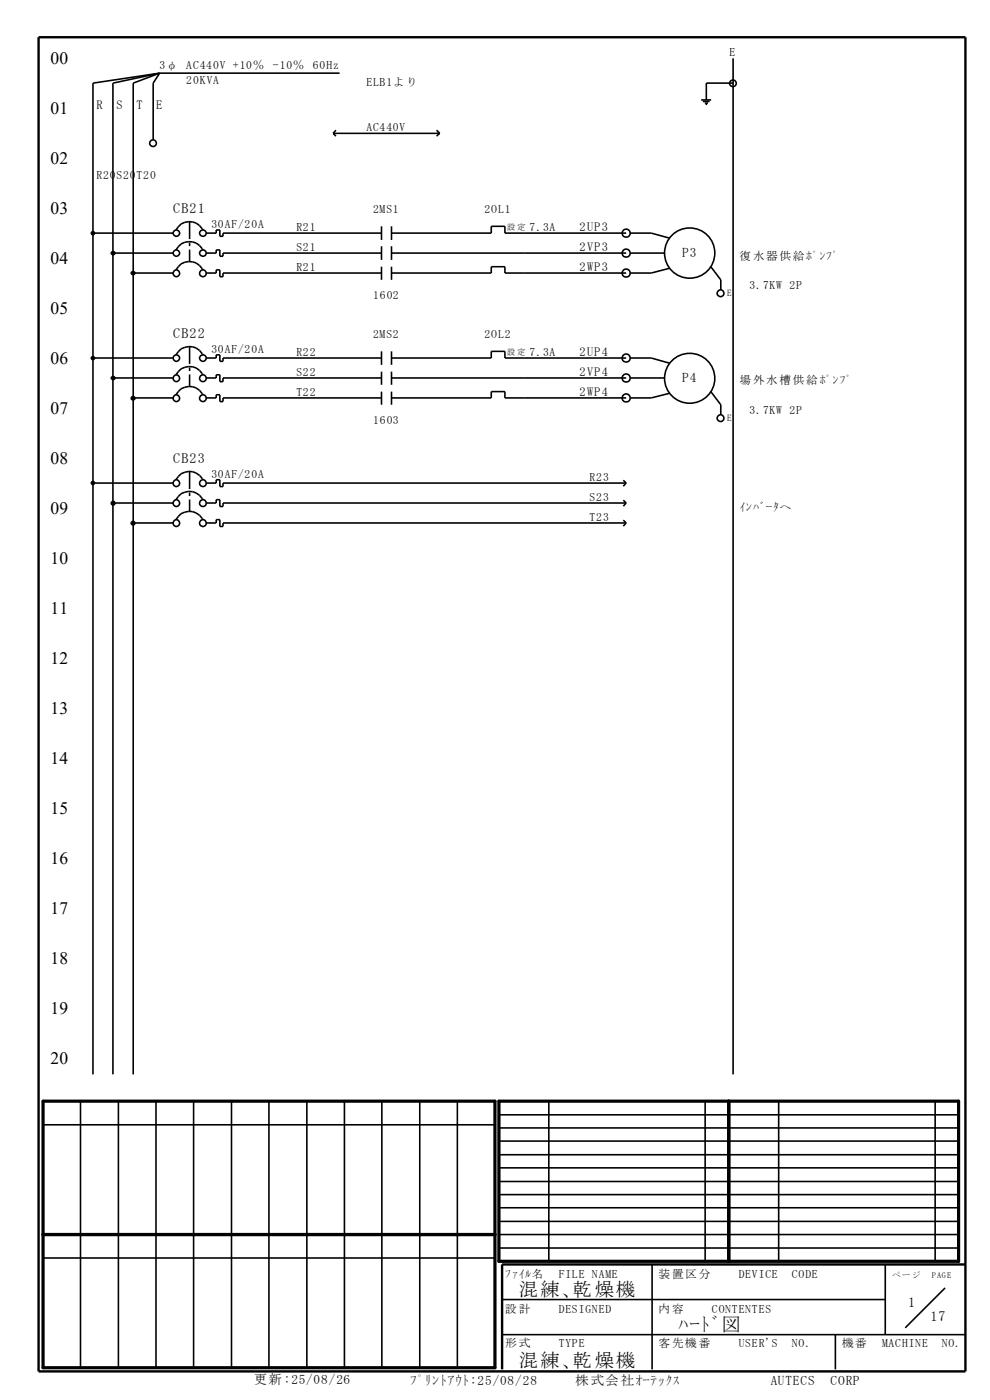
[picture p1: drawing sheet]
<svg xmlns="http://www.w3.org/2000/svg" width="210mm" height="297mm" viewBox="0 0 210 297" stroke-linecap="round" stroke-linejoin="round" font-family="sans-serif">
<path d="M9.1 233.6h95.9v56.6h-95.9zM105.8 233.6h97.5v34h-97.5zM154.6 233.6v34M9.1 261.9h95.9" fill="none" stroke="#000" stroke-width=".68"/>
<g fill="none" stroke="#000" stroke-width=".34">
<path d="M33.9 15.5l-1.4 2.1v12.1M33.9 15.5l-5.6 2.1v210.3M33.9 15.5l-9.9 2.1v210.3M33.9 15.5l-14.2 2.1v210.3M33.9 15.5h38.1M155.5 17.6h-5.7v3.6M155.5 12.4v215.5M70.7 28.3h22.6M70.7 28.3l.6 .6M71.3 27.6l-.6 .7M92.6 27.6l.7 .7M93.3 28.3l-.7 .6"/>
<path d="M148.7 21.2h2.1M149.1 21.5h1.4M149.5 21.9h.7M149.8 21.9v.4M19.7 49.5h17M24 53.7h12.7M28.3 57.9h8.4M37.3 48.8a3.2 3.2 0 0 1 2.9-1.8 3.2 3.2 0 0 1 2.9 1.8M37.3 53a3.2 3.2 0 0 1 2.9-1.7 3.2 3.2 0 0 1 2.9 1.7M37.3 57.3a3.2 3.2 0 0 1 2.9-1.8 3.2 3.2 0 0 1 2.9 1.8M43.7 49.5h2.2v-.7h.7v1.3h.7v-.6h33.6M43.7 53.7h2.2v-.7h.7v1.4h.7v-.7h33.6"/>
<path d="M43.7 57.9h2.2v-.6h.7v1.4h.7v-.8h33.6M80.9 48v2.9M80.9 52.2v2.9M80.9 56.6v2.8M83 49.5h21.2v-1.5h2.9v1.5h25.7M83 53.7h49.8M83 57.9h21.2v-1.3h2.9v1.3h25.7M83 48v2.9M83 52.2v2.9M83 56.6v2.8M133.7 49.5h4.4l4 1M133.8 53.7h7.2"/>
<path d="M142.1 56.9l-4 1h-4.3M150.8 56.6l2.1 2.8v2.1M19.7 75.9h17M37.3 75.3a3.2 3.2 0 0 1 2.9-1.8 3.2 3.2 0 0 1 2.9 1.8M37.3 79.5a3.2 3.2 0 0 1 2.9-1.8 3.2 3.2 0 0 1 2.9 1.8M43.7 75.9h2.2v-.6h.7v1.4h.7v-.8h33.6M80.9 74.5v2.9M80.9 78.8v2.8M83 74.5v2.9M83 78.8v2.8M83 75.9h21.2v-1.4h2.9v1.4h25.7M133.7 75.9h4.4l4 1.2"/>
<path d="M24 80.2h12.7M28.3 84.4h8.4M37.3 83.7a3.2 3.2 0 0 1 2.9-1.7 3.2 3.2 0 0 1 2.9 1.7M43.7 80.2h2.2v-.7h.7v1.5h.7v-.8h33.6M43.7 84.4h2.2v-.7h.7v1.5h.7v-.8h33.6M80.9 83.1v2.8M83 83.1v2.8M83 84.4h21.2v-1.3h2.9v1.3h25.7M83 80.2h49.8M133.8 80.2h7.2M142.1 83.4l-4 1h-4.3M150.8 83.1l2.1 2.8v2.1"/>
<path d="M19.7 102.5h17M24 106.7h12.7M28.3 110.9h8.4M37.3 101.8a3.2 3.2 0 0 1 2.9-1.8 3.2 3.2 0 0 1 2.9 1.8M37.3 106a3.2 3.2 0 0 1 2.9-1.8 3.2 3.2 0 0 1 2.9 1.8M37.3 110.2a3.2 3.2 0 0 1 2.9-1.7 3.2 3.2 0 0 1 2.9 1.7M43.7 102.5h2.2v-.7h.7v1.4h.7v-.7h85.5M43.7 106.7h2.2v-.7h.7v1.5h.7v-.8h85.5M43.7 110.9h2.2v-.7h.7v1.5h.7v-.8h85.5M132.2 101.9l.6 .6M132.2 106.1l.6 .6M132.2 110.3l.6 .6"/>
<path d="M132.8 102.5l-.6 .6M132.8 106.7l-.6 .7M132.8 110.9l-.6 .7M9.1 238.6h95.9M17.1 233.6v56.6M25.1 233.6v56.6M33.1 233.6v56.6M41.1 233.6v56.6M49.1 233.6v56.6M57 233.6v56.6M65.1 233.6v56.6M73.1 233.6v56.6"/>
<path d="M81 233.6v56.6M89 233.6v56.6M97 233.6v56.6M105.8 239.3h97.5M105.8 236.5h97.5M116.4 233.6v34M149.6 233.6v34M165.2 233.6v34M198.4 233.6v34M105.8 259.1h97.5M105.8 256.2h97.5M105.8 253.4h97.5"/>
<path d="M105.8 250.6h97.5M105.8 247.8h97.5M105.8 245h97.5M105.8 242.1h97.5M9.1 266.9h95.9M105.8 264.8h97.5M105.8 261.9h97.5M106.5 275.7h81.3M138.3 268.2v22.3M187.8 268.2v14.9M200.5 273.2l-8.5 8.5M106.5 283.1h98.3"/>
<path d="M177.2 283.1v7.4"/>
<circle cx="155.5" cy="17.7" r=".7"/>
<circle cx="32.5" cy="30.4" r=".7"/>
<circle cx="37.4" cy="58" r=".7"/>
<circle cx="37.4" cy="49.5" r=".67"/>
<circle cx="37.4" cy="53.7" r=".67"/>
<circle cx="43" cy="58" r=".71"/>
<circle cx="43.1" cy="49.5" r=".69"/>
<circle cx="43.1" cy="53.7" r=".69"/>
<circle cx="132.8" cy="57.9" r=".85"/>
<circle cx="132.8" cy="49.5" r=".85"/>
<circle cx="132.8" cy="53.7" r=".85"/>
<circle cx="146.3" cy="53.7" r="5.3"/>
<circle cx="37.4" cy="76" r=".68"/>
<circle cx="43.1" cy="76" r=".69"/>
<circle cx="132.8" cy="76" r=".85"/>
<circle cx="152.9" cy="62.2" r=".71"/>
<circle cx="37.4" cy="84.5" r=".7"/>
<circle cx="37.4" cy="80.2" r=".7"/>
<circle cx="43" cy="84.5" r=".71"/>
<circle cx="43" cy="80.2" r=".71"/>
<circle cx="132.8" cy="80.2" r=".85"/>
<circle cx="132.8" cy="84.4" r=".85"/>
<circle cx="146.3" cy="80.3" r="5.3"/>
<circle cx="152.9" cy="88.7" r=".71"/>
<circle cx="37.4" cy="102.5" r=".7"/>
<circle cx="37.4" cy="111" r=".7"/>
<circle cx="37.4" cy="106.7" r=".7"/>
<circle cx="43" cy="106.7" r=".71"/>
<circle cx="43" cy="102.5" r=".71"/>
<circle cx="43" cy="111" r=".71"/>
</g>
<path d="M8.2 7.9h196.6v283h-196.6zM204.8 268.2h-98.3v22.3" fill="none" stroke="#000" stroke-width=".51"/>
<path d="M40.2 46.9v8.5M40.2 73.4v8.5M40.2 99.9v8.5" fill="none" stroke="#000" stroke-width=".34" stroke-dasharray="3.8 .7 .7 .7" stroke-linecap="butt"/>
<g fill="#000" stroke="#000" stroke-width=".34">
<circle cx="19.7" cy="49.5" r=".33"/>
<circle cx="24" cy="53.7" r=".36"/>
<circle cx="28.3" cy="57.9" r=".36"/>
<circle cx="19.7" cy="76" r=".33"/>
<circle cx="24" cy="80.2" r=".36"/>
<circle cx="28.2" cy="84.5" r=".38"/>
<circle cx="19.7" cy="102.5" r=".33"/>
<circle cx="24" cy="106.7" r=".38"/>
<circle cx="28.2" cy="111" r=".38"/>
</g>
<g font-size="4.1">
<text x="110.1" y="274.8">混練､乾燥機</text>
<text x="143.9" y="282.3">ﾊｰﾄﾞ図</text>
<text x="110.1" y="290.1">混練､乾燥機</text>
</g>
<g font-size="3.7">
<text x="10.7" y="13.6">00</text>
<text x="10.7" y="24.2">01</text>
<text x="10.7" y="34.8">02</text>
<text x="10.7" y="45.4">03</text>
<text x="10.7" y="56.1">04</text>
<text x="10.7" y="66.6">05</text>
<text x="10.7" y="77.2">06</text>
<text x="10.7" y="87.8">07</text>
<text x="10.7" y="98.5">08</text>
<text x="10.7" y="109.1">09</text>
<text x="10.7" y="119.7">10</text>
<text x="10.7" y="130.2">11</text>
<text x="10.7" y="140.9">12</text>
<text x="10.7" y="151.5">13</text>
<text x="10.7" y="162.1">14</text>
<text x="10.7" y="172.6">15</text>
<text x="10.7" y="183.3">16</text>
<text x="10.7" y="193.9">17</text>
<text x="10.7" y="204.5">18</text>
<text x="10.7" y="215.1">19</text>
<text x="10.7" y="225.7">20</text>
</g>
<g font-size="3">
<text x="36.7" y="45.2">CB21</text>
<text x="36.7" y="71.6">CB22</text>
<text x="36.7" y="98.1">CB23</text>
<text x="192.6" y="277.3">1</text>
<text x="197.3" y="280.2">17</text>
</g>
<g font-size="2.8">
<text x="144.7" y="54.5">P3</text>
<text x="144.7" y="81">P4</text>
<text x="53.8" y="293.6">更新:25/08/26</text>
<text x="87" y="293.8">ﾌﾟﾘﾝﾄｱｳﾄ:25/08/28</text>
<text x="122.1" y="293.7">株式会社ｵｰﾃｯｸｽ</text>
<text x="163.5" y="293.7">AUTECS</text>
<text x="176.2" y="293.7">CORP</text>
</g>
<g font-size="2.6">
<text x="20.5" y="23.2">R</text>
<text x="24.7" y="23.2">S</text>
<text x="28.9" y="23.2">T</text>
<text x="33.2" y="23.2">E</text>
<text x="122.9" y="49">2UP3</text>
<text x="122.9" y="53.3">2VP3</text>
<text x="122.9" y="57.5">2WP3</text>
<text x="122.9" y="75.5">2UP4</text>
<text x="122.9" y="79.8">2VP4</text>
<text x="122.9" y="84">2WP4</text>
</g>
<g font-size="2.5">
<text x="154.8" y="11.8">E</text>
<text x="33.9" y="14.7">3φ</text>
<text x="39.5" y="14.7">AC440V +10％</text>
<text x="39.5" y="17.8">20KVA</text>
<text x="57.9" y="14.7">-10％</text>
<text x="66.4" y="14.7">60Hz</text>
<text x="77.7" y="18.3">ELB1より</text>
<text x="77.7" y="27.7">AC440V</text>
<text x="20.5" y="38">R20</text>
<text x="24.7" y="38">S20</text>
<text x="28.9" y="38">T20</text>
<text x="79.1" y="45.2">2MS1</text>
<text x="102.8" y="45.2">2OL1</text>
<text x="44.9" y="48.4">30AF/20A</text>
<text x="62.9" y="49">R21</text>
<text x="62.9" y="53.3">S21</text>
<text x="112.3" y="49">7.3A</text>
<text x="62.9" y="57.5">R21</text>
<text x="156.9" y="55.1">復水器供給ﾎﾟﾝﾌﾟ</text>
<text x="79.1" y="63.4">1602</text>
<text x="159" y="61.4">3.7KW 2P</text>
<text x="79.1" y="71.6">2MS2</text>
<text x="102.8" y="71.6">2OL2</text>
<text x="44.9" y="74.9">30AF/20A</text>
<text x="62.9" y="75.5">R22</text>
<text x="112.3" y="75.5">7.3A</text>
<text x="62.9" y="79.8">S22</text>
<text x="62.9" y="84">T22</text>
<text x="156.9" y="81.6">場外水槽供給 ﾎﾟﾝﾌﾟ</text>
<text x="79.1" y="89.9">1603</text>
<text x="159" y="87.9">3.7KW 2P</text>
<text x="44.9" y="101.3">30AF/20A</text>
<text x="125" y="102.1">R23</text>
<text x="125" y="106.3">S23</text>
<text x="125" y="110.6">T23</text>
<text x="156.9" y="108.5">ｲﾝﾊﾞｰﾀへ</text>
<text x="107.2" y="271">ﾌｧｲﾙ名</text>
<text x="118.5" y="271">FILE NAME</text>
<text x="139.7" y="271">装置区 分</text>
<text x="156.7" y="271">DEVICE</text>
<text x="168" y="271">CODE</text>
<text x="107.2" y="278.5">設 計</text>
<text x="118.5" y="278.5">DESIGNED</text>
<text x="139.7" y="278.5">内容</text>
<text x="151" y="278.5">CONTENTES</text>
<text x="107.2" y="285.9">形 式</text>
<text x="118.5" y="285.9">TYPE</text>
<text x="139.7" y="285.9">客先機 番</text>
<text x="156.7" y="285.9">USER'S</text>
<text x="168" y="285.9">NO.</text>
<text x="178.6" y="285.9">機番</text>
<text x="187.1" y="285.9">MACHINE</text>
<text x="199.8" y="285.9">NO.</text>
</g>
<g font-size="1.9">
<text x="154.2" y="62.8">E</text>
<text x="154.2" y="89.4">E</text>
</g>
<g font-size="1.8">
<text x="107.6" y="48.7">設 定</text>
<text x="107.6" y="75.2">設 定</text>
<text x="189.2" y="271">ペ ー ジ</text>
<text x="197.7" y="271">PAGE</text>
</g>
</svg>
